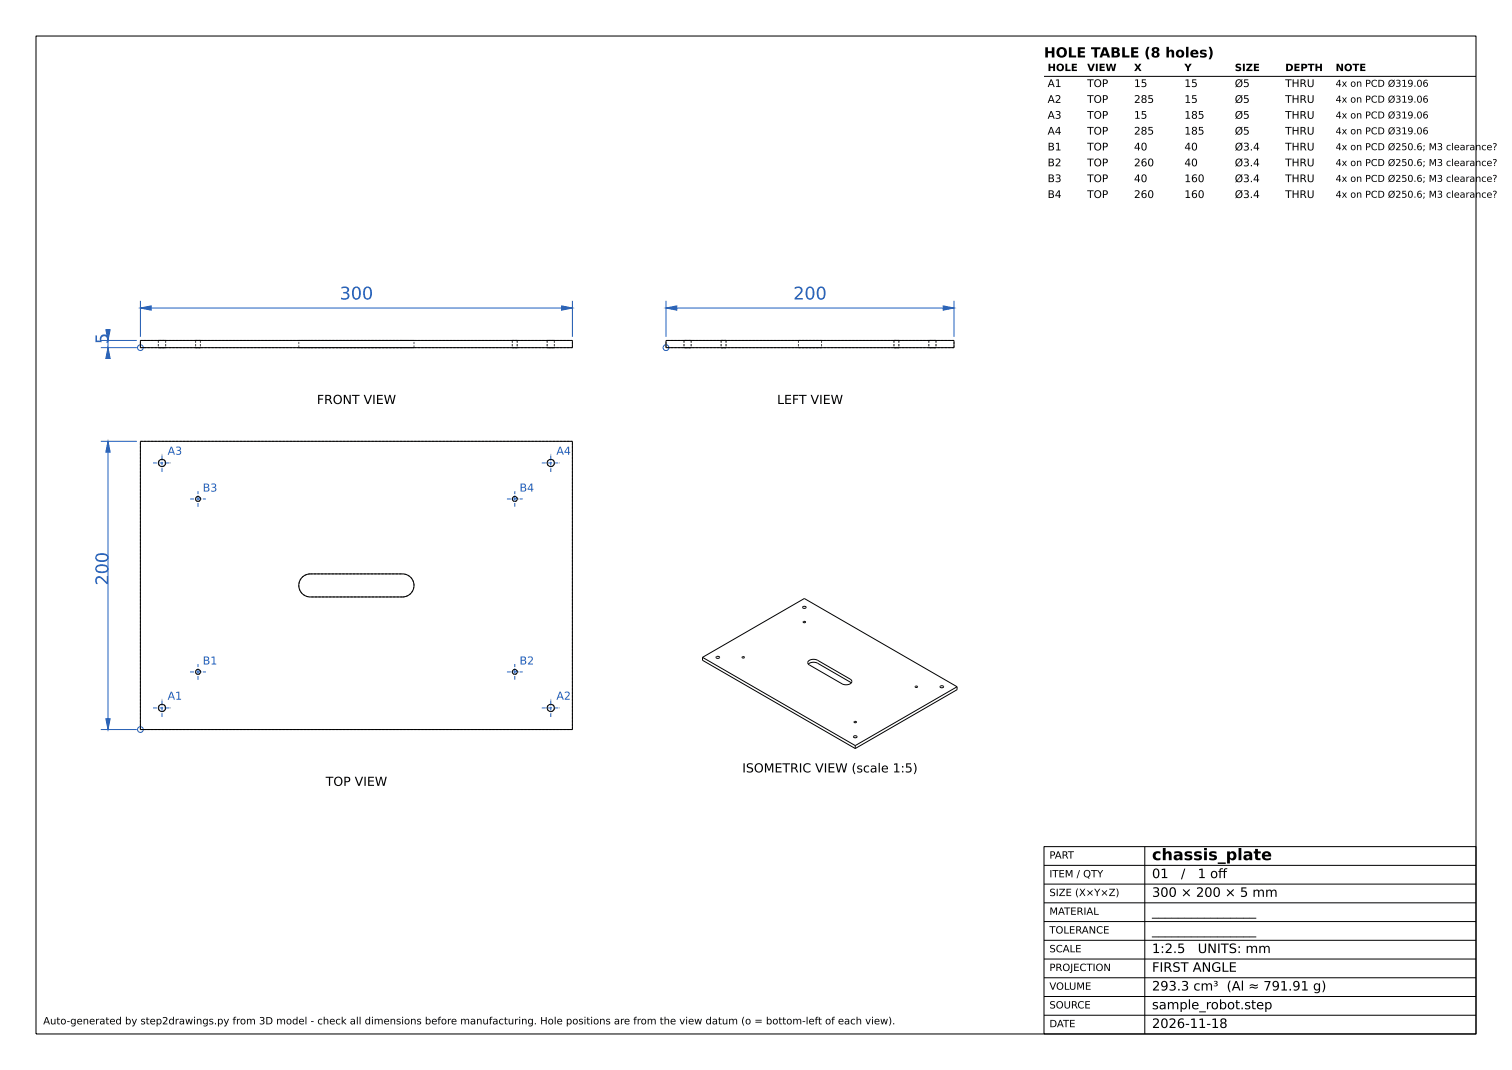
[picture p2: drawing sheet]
<svg xmlns="http://www.w3.org/2000/svg" width="420mm" height="297mm" viewBox="0 0 420 297" stroke-linecap="round" stroke-linejoin="round" font-family="sans-serif">
<g fill="none" stroke="#555" stroke-width=".28" stroke-dasharray=".6 .4" stroke-linecap="butt">
<path d="M39 96.5v-2M39 94.5h120M39 96.5h120M44 94.5h2M44 96.5h2M44 94.5v2M46 94.5h-2M46 96.5h-2M46 94.5v2M54.3 94.5h1.4M54.3 96.5h1.4M54.3 94.5v2"/>
<path d="M55.7 94.5h-1.4M55.7 96.5h-1.4M55.7 94.5v2M83 94.5h3.2M83 96.5h3.2M83 96.5v-2M86.2 94.5h-3.2M86.2 94.5h25.6M86.2 96.5h-3.2M86.2 96.5h25.6M111.8 94.5h3.2M111.8 94.5h-25.6"/>
<path d="M111.8 96.5h3.2M111.8 96.5h-25.6M115 94.5h-3.2M115 96.5h-3.2M115 96.5v-2M142.3 94.5h1.4M142.3 96.5h1.4M142.3 94.5v2M143.7 94.5h-1.4M143.7 96.5h-1.4M143.7 94.5v2M152 94.5h2"/>
<path d="M152 96.5h2M152 94.5v2M154 94.5h-2M154 96.5h-2M154 94.5v2M159 96.5v-2M185 96.5v-2M190 94.5h2M190 96.5h2M190 94.5v2M191 94.5h-1M191 96.5h-1"/>
<path d="M192 94.5h-1M192 96.5h-1M192 94.5v2M200.3 94.5h1.4M200.3 96.5h1.4M200.3 94.5v2M201 94.5h-.7M201 96.5h-.7M201.7 94.5h-.7M201.7 96.5h-.7M201.7 94.5v2M221.8 94.5h6.4"/>
<path d="M221.8 96.5h6.4M221.8 94.5v2M228.2 94.5h-6.4M228.2 96.5h-6.4M228.2 94.5v2M248.3 94.5h1.4M248.3 96.5h1.4M248.3 94.5v2M249 94.5h-.7M249 96.5h-.7M249.7 94.5h-.7M249.7 96.5h-.7"/>
<path d="M249.7 94.5v2M258 94.5h2M258 96.5h2M258 94.5v2M259 94.5h-1M259 96.5h-1M260 94.5h-1M260 96.5h-1M260 94.5v2M265 96.5v-2M265 94.5h-80M265 96.5h-80"/>
<path d="M39 122.5h120M86.2 159.3a3.2 3.2 0 0 0-3.2 3.2 3.2 3.2 0 0 0 3.2 3.2M86.2 159.3h25.6M111.8 165.7a3.2 3.2 0 0 0 3.2-3.2 3.2 3.2 0 0 0-3.2-3.2M111.8 165.7h-25.6M39 202.5v-80M39 202.5h120M159 202.5v-80"/>
<circle cx="45" cy="128.5" r="1"/>
<circle cx="55" cy="138.5" r=".68"/>
<circle cx="143" cy="138.5" r=".68"/>
<circle cx="153" cy="128.5" r="1"/>
<circle cx="45" cy="196.5" r="1"/>
<circle cx="55" cy="186.5" r=".68"/>
<circle cx="143" cy="186.5" r=".68"/>
<circle cx="153" cy="196.5" r="1"/>
</g>
<g fill="none" stroke="#000" stroke-width=".28">
<path d="M10 10h400v277h-400zM290 21.2h120M39 94.5h120v2h-120zM185 94.5h80v2h-80zM39 122.5h120v80h-120zM83.9 160.2l.8-.6 1.5-.3h25.6a3.2 3.2 0 0 1 3.2 3.2 3.2 3.2 0 0 1-3.2 3.2h-25.6a3.2 3.2 0 0 1-3-2 3.2 3.2 0 0 1 .7-3.5zM223 168.4l.6-.1 .3 .3-.6 .2-.3-.1zM195.1 182.5v.8l42.5 24.5M195.1 182.5l28.3-16.4 42.5 24.5M195.1 182.5l42.5 24.5M199 182.3l.5-.1 .4 .3-.7 .2-.3-.1zM224.5 184.3a2.29 2.29 0 0 1 2.6-.2l9.4 5.5"/>
<path d="M224.6 183.5a2.36 2.36 0 0 1 2.5-.2l9.1 5.2 .4 .4v.4a2.03 2.03 0 0 1-2.7 .5l-9.1-5.3-.4-.5zM261.2 190.5l.5-.2 .4 .4-.7 .2-.3-.2zM265.9 190.6l-28.3 16.4M265.9 190.6v.8l-28.3 16.4M237.1 204.4l.6-.2 .4 .3-.7 .3-.3-.2zM237.6 207v.8M290 235h120v52h-120zM318 235v52M290 240.2h120M290 245.4h120M290 250.6h120M290 255.8h120"/>
<path d="M290 261h120M290 266.2h120M290 271.4h120M290 276.6h120M290 281.8h120"/>
<circle cx="45" cy="128.5" r="1"/>
<circle cx="55" cy="138.5" r=".68"/>
<circle cx="143" cy="138.5" r=".68"/>
<circle cx="153" cy="128.5" r="1"/>
<circle cx="223.5" cy="172.7" r=".31"/>
<circle cx="45" cy="196.5" r="1"/>
<circle cx="55" cy="186.5" r=".68"/>
<circle cx="143" cy="186.5" r=".68"/>
<circle cx="153" cy="196.5" r="1"/>
<circle cx="206.5" cy="182.5" r=".31"/>
<circle cx="254.6" cy="190.6" r=".31"/>
<circle cx="237.6" cy="200.4" r=".31"/>
</g>
<g fill="#1f5fbf" stroke="#1f5fbf" stroke-width=".28">
<path d="M39 85.5l3-.6v1.2z"/>
<path d="M156 84.9l3 .6-3 .6z"/>
<path d="M30 96.5l.6 3h-1.2z"/>
<path d="M29.4 91.5h1.2l-.6 3z"/>
<path d="M29.4 199.5h1.2l-.6 3z"/>
<path d="M30 122.5l.6 3h-1.2z"/>
<path d="M185 85.5l3-.6v1.2z"/>
<path d="M262 84.9l3 .6-3 .6z"/>
</g>
<g fill="none" stroke="#1f5fbf" stroke-width=".28">
<path d="M28 96.5h10M28 94.5h10M30 94.5v2M39 83.5v10M39 85.5h120M159 83.5v10M185 85.5h80M185 83.5v10M265 83.5v10M28 122.5h10M30 122.5v80M28 202.5h10"/>
<circle cx="39" cy="96.5" r=".8"/>
<circle cx="185" cy="96.5" r=".8"/>
<circle cx="39" cy="202.5" r=".8"/>
</g>
<g fill="none" stroke="#1f5fbf" stroke-width=".28" stroke-dasharray="1.1 .3 .2 .3" stroke-linecap="butt">
<path d="M42.5 128.5h5M45 131v-5M52.8 138.5h4.4M140.8 138.5h4.4M150.5 128.5h5M153 131v-5M55 140.7v-4.4M143 140.7v-4.4M42.5 196.5h5M45 199v-5M52.8 186.5h4.4M55 188.7v-4.4"/>
<path d="M140.8 186.5h4.4M143 188.7v-4.4M150.5 196.5h5M153 199v-5"/>
</g>
<g font-size="4.9" fill="#1f5fbf">
<text x="94.4" y="83.1">300</text>
<text x="220.4" y="83.1">200</text>
<text x="30.1" y="95.5" transform="rotate(-90 30.1 95.5)">5</text>
<text x="30.1" y="162.5" transform="rotate(-90 30.1 162.5)">200</text>
</g>
<text font-size="4.4" x="320" y="238.8">chassis_plate</text>
<text font-size="3.9" x="290" y="16">HOLE TABLE (8 holes)</text>
<g font-size="3.6">
<text x="320" y="243.7">01</text>
<text x="328" y="243.7">/</text>
<text x="332.7" y="243.7">1 of</text>
<text x="338.4" y="243.7">f</text>
<text x="320" y="248.9">300 × 200 × 5 mm</text>
<text x="320" y="254.1">________________</text>
<text x="320" y="259.3">________________</text>
<text x="320" y="264.5">1:2.5</text>
<text x="320" y="269.7">FIRST ANGLE</text>
<text x="332.7" y="264.5">UNITS: mm</text>
<text x="320" y="274.9">293.3 cm³ (Al ≈ 791.91 g)</text>
<text x="320" y="280.1">sample_robot.step</text>
<text x="320" y="285.3">2026-11-18</text>
</g>
<g font-size="3.5">
<text x="88" y="112.1">FRONT VIEW</text>
<text x="215.9" y="112.1">LEFT VIEW</text>
<text x="206.2" y="214.4">ISOMETRIC VIEW (scale 1:5)</text>
<text x="90.5" y="218.1">TOP VIEW</text>
</g>
<g font-size="3.1" fill="#1f5fbf">
<text x="46.6" y="126.2">A3</text>
<text x="154.5" y="126.2">A4</text>
<text x="56.3" y="136.5">B3</text>
<text x="144.3" y="136.5">B4</text>
<text x="56.3" y="184.5">B1</text>
<text x="144.3" y="184.5">B2</text>
<text x="46.6" y="194.2">A1</text>
<text x="154.5" y="194.2">A2</text>
</g>
<g font-size="2.9">
<text x="291" y="24.2">A1</text>
<text x="291" y="28.6">A2</text>
<text x="302" y="24.2">TOP</text>
<text x="302" y="28.6">TOP</text>
<text x="315" y="24.2">15</text>
<text x="315" y="28.6">285</text>
<text x="329" y="24.2">15</text>
<text x="329" y="28.6">15</text>
<text x="343" y="24.2">Ø5</text>
<text x="343" y="28.6">Ø5</text>
<text x="357" y="24.2">THRU</text>
<text x="357" y="28.6">THRU</text>
<text x="291" y="33">A3</text>
<text x="302" y="33">TOP</text>
<text x="315" y="33">15</text>
<text x="329" y="33">185</text>
<text x="343" y="33">Ø5</text>
<text x="357" y="33">THRU</text>
<text x="291" y="37.4">A4</text>
<text x="291" y="41.8">B1</text>
<text x="302" y="37.4">TOP</text>
<text x="302" y="41.8">TOP</text>
<text x="315" y="37.4">285</text>
<text x="315" y="41.8">40</text>
<text x="329" y="37.4">185</text>
<text x="329" y="41.8">40</text>
<text x="343" y="37.4">Ø5</text>
<text x="343" y="41.8">Ø3.4</text>
<text x="357" y="37.4">THRU</text>
<text x="357" y="41.8">THRU</text>
<text x="291" y="46.2">B2</text>
<text x="302" y="46.2">TOP</text>
<text x="315" y="46.2">260</text>
<text x="329" y="46.2">40</text>
<text x="343" y="46.2">Ø3.4</text>
<text x="357" y="46.2">THRU</text>
<text x="291" y="50.6">B3</text>
<text x="302" y="50.6">TOP</text>
<text x="315" y="50.6">40</text>
<text x="329" y="50.6">160</text>
<text x="343" y="50.6">Ø3.4</text>
<text x="357" y="50.6">THRU</text>
<text x="291" y="55">B4</text>
<text x="302" y="55">TOP</text>
<text x="315" y="55">260</text>
<text x="329" y="55">160</text>
<text x="343" y="55">Ø3.4</text>
<text x="357" y="55">THRU</text>
</g>
<g font-size="2.8">
<text x="291" y="19.7">HOLE</text>
<text x="302" y="19.7">VIEW</text>
<text x="315" y="19.7">X</text>
<text x="329" y="19.7">Y</text>
<text x="343" y="19.7">SIZE</text>
<text x="357" y="19.7">DEPTH</text>
<text x="371" y="19.7">NOTE</text>
<text x="291.5" y="238.3">PART</text>
<text x="291.5" y="243.5">ITEM / QTY</text>
<text x="291.5" y="248.7">SIZE (X×Y×Z)</text>
<text x="291.5" y="253.9">MATERIAL</text>
<text x="291.5" y="259.1">TOLERANCE</text>
<text x="291.5" y="264.3">SCALE</text>
<text x="291.5" y="269.5">PROJECTION</text>
<text x="291.5" y="274.7">VOLUME</text>
<text x="291.5" y="279.9">SOURCE</text>
<text x="12" y="284.3">Auto-generated by step2drawings.py from 3D model - check all dimensions before manufacturing. Hole positions are from the view datum (o = bottom-left of each view).</text>
<text x="291.5" y="285.1">DATE</text>
</g>
<g font-size="2.6">
<text x="371" y="24.1">4x on PCD Ø319.06</text>
<text x="371" y="28.5">4x on PCD Ø319.06</text>
<text x="371" y="32.9">4x on PCD Ø319.06</text>
<text x="371" y="37.3">4x on PCD Ø319.06</text>
<text x="371" y="41.7">4x on PCD Ø250.6; M3 clearance?</text>
<text x="371" y="46.1">4x on PCD Ø250.6; M3 clearance?</text>
<text x="371" y="50.5">4x on PCD Ø250.6; M3 clearance?</text>
<text x="371" y="54.9">4x on PCD Ø250.6; M3 clearance?</text>
</g>
</svg>
